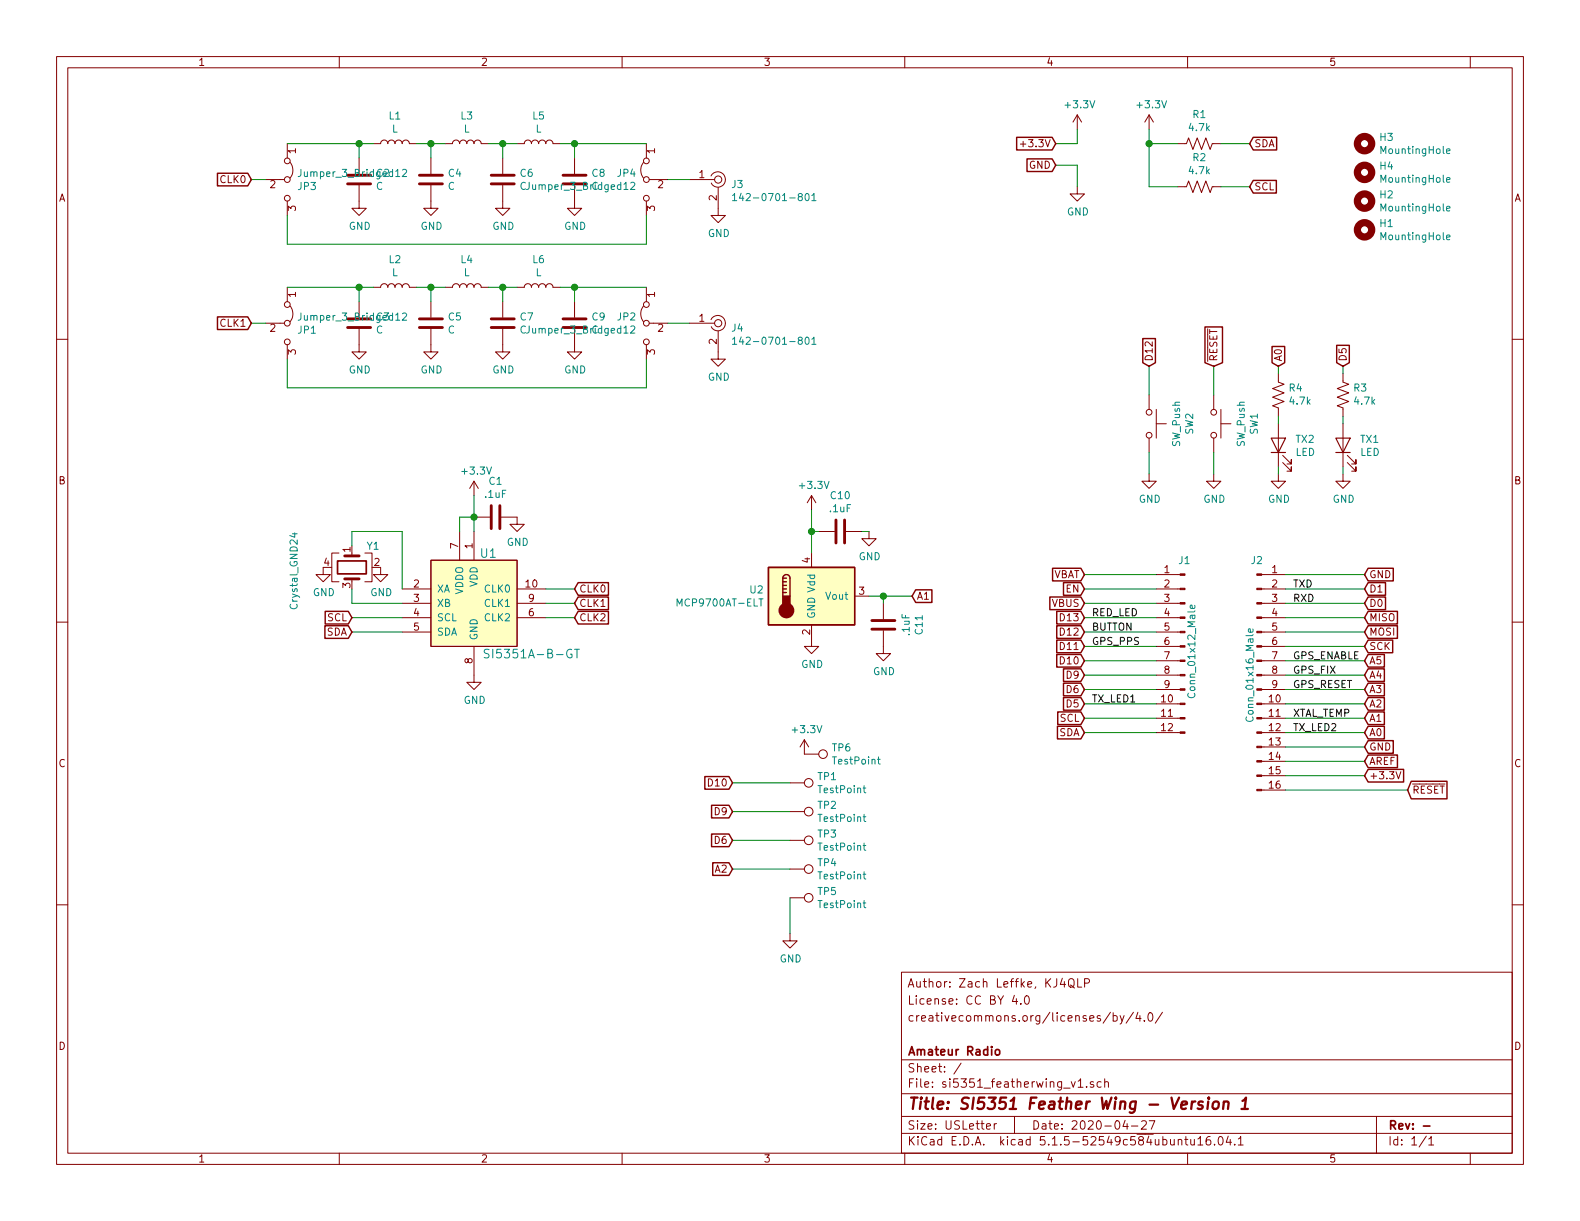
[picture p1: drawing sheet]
EESchema Schematic File Version 4
EELAYER 30 0
EELAYER END
$Descr USLetter 11000 8500
encoding utf-8
Sheet 1 1
Title "SI5351 Feather Wing - Version 1"
Date "2020-04-27"
Rev "-"
Comp "Amateur Radio"
Comment1 ""
Comment2 "creativecommons.org/licenses/by/4.0/"
Comment3 "License: CC BY 4.0"
Comment4 "Author: Zach Leffke, KJ4QLP"
$EndDescr
$Comp
L Connector:Conn_01x12_Male J1
U 1 1
P 8250 4500
F 0 "J1" H 8300 5100 50  0000 R CNN
F 1 "Conn_01x12_Male" V 8200 4800 50  0000 R CNN
F 2 "Connector_PinHeader_2.54mm:PinHeader_1x12_P2.54mm_Vertical" H 8250 4500 50  0001 C CNN
F 3 "~" H 8250 4500 50  0001 C CNN
	1    8250 4500
	-1   0    0    -1  
$EndComp
$Comp
L Connector:Conn_01x16_Male J2
U 1 1
P 8750 4700
F 0 "J2" H 8750 5500 50  0000 C CNN
F 1 "Conn_01x16_Male" V 8700 4700 50  0000 C CNN
F 2 "Connector_PinHeader_2.54mm:PinHeader_1x16_P2.54mm_Vertical" H 8750 4700 50  0001 C CNN
F 3 "~" H 8750 4700 50  0001 C CNN
	1    8750 4700
	1    0    0    -1  
$EndComp
Wire Wire Line
	8950 5200 9500 5200
Wire Wire Line
	8950 4000 9500 4000
$Comp
L Mechanical:MountingHole H1
U 1 1
P 9500 1600
F 0 "H1" H 9600 1646 50  0000 L CNN
F 1 "MountingHole" H 9600 1555 50  0000 L CNN
F 2 "MountingHole:MountingHole_2.5mm" H 9500 1600 50  0001 C CNN
F 3 "~" H 9500 1600 50  0001 C CNN
	1    9500 1600
	1    0    0    -1  
$EndComp
$Comp
L Mechanical:MountingHole H2
U 1 1
P 9500 1400
F 0 "H2" H 9600 1446 50  0000 L CNN
F 1 "MountingHole" H 9600 1355 50  0000 L CNN
F 2 "MountingHole:MountingHole_2.5mm" H 9500 1400 50  0001 C CNN
F 3 "~" H 9500 1400 50  0001 C CNN
	1    9500 1400
	1    0    0    -1  
$EndComp
$Comp
L Mechanical:MountingHole H4
U 1 1
P 9500 1200
F 0 "H4" H 9600 1246 50  0000 L CNN
F 1 "MountingHole" H 9600 1155 50  0000 L CNN
F 2 "MountingHole:MountingHole_2.5mm" H 9500 1200 50  0001 C CNN
F 3 "~" H 9500 1200 50  0001 C CNN
	1    9500 1200
	1    0    0    -1  
$EndComp
$Comp
L Mechanical:MountingHole H3
U 1 1
P 9500 1000
F 0 "H3" H 9600 1046 50  0000 L CNN
F 1 "MountingHole" H 9600 955 50  0000 L CNN
F 2 "MountingHole:MountingHole_2.5mm" H 9500 1000 50  0001 C CNN
F 3 "~" H 9500 1000 50  0001 C CNN
	1    9500 1000
	1    0    0    -1  
$EndComp
Wire Wire Line
	8050 4000 7550 4000
Text GLabel 7550 4000 0    50   Input ~ 0
VBAT
Wire Wire Line
	8050 4100 7550 4100
Wire Wire Line
	8050 4200 7550 4200
Wire Wire Line
	8050 4300 7550 4300
Wire Wire Line
	8050 4400 7550 4400
Wire Wire Line
	8050 4500 7550 4500
Wire Wire Line
	8050 4600 7550 4600
Wire Wire Line
	8050 4700 7550 4700
Wire Wire Line
	8050 4800 7550 4800
Wire Wire Line
	8050 4900 7550 4900
Wire Wire Line
	8050 5000 7550 5000
Wire Wire Line
	8050 5100 7550 5100
Text GLabel 7550 4100 0    50   Input ~ 0
EN
Text GLabel 7550 4200 0    50   Input ~ 0
VBUS
Text GLabel 7550 4300 0    50   Input ~ 0
D13
Text GLabel 7550 4400 0    50   Input ~ 0
D12
Text GLabel 7550 4500 0    50   Input ~ 0
D11
Text GLabel 7550 4600 0    50   Input ~ 0
D10
Text GLabel 7550 4700 0    50   Input ~ 0
D9
Text GLabel 7550 4800 0    50   Input ~ 0
D6
Text GLabel 7550 4900 0    50   Input ~ 0
D5
Text GLabel 7550 5000 0    50   Input ~ 0
SCL
Text GLabel 7550 5100 0    50   Input ~ 0
SDA
Text GLabel 7350 1150 0    50   Input ~ 0
GND
Wire Wire Line
	7350 1150 7500 1150
Wire Wire Line
	7500 1150 7500 1300
Text GLabel 9500 4000 2    50   Input ~ 0
GND
Text GLabel 9500 5200 2    50   Input ~ 0
GND
Wire Wire Line
	8950 4100 9500 4100
Wire Wire Line
	8950 4200 9500 4200
Wire Wire Line
	8950 4300 9500 4300
Wire Wire Line
	8950 4400 9500 4400
Wire Wire Line
	8950 4500 9500 4500
Wire Wire Line
	8950 4600 9500 4600
Wire Wire Line
	8950 4700 9500 4700
Wire Wire Line
	8950 4800 9500 4800
Wire Wire Line
	8950 4900 9500 4900
Wire Wire Line
	8950 5000 9500 5000
Wire Wire Line
	8950 5100 9500 5100
Wire Wire Line
	8950 5300 9500 5300
Wire Wire Line
	8950 5400 9500 5400
Wire Wire Line
	8950 5500 9800 5500
Text GLabel 9500 4100 2    50   Input ~ 0
D1
Text GLabel 9500 4200 2    50   Input ~ 0
D0
Text GLabel 9500 4300 2    50   Input ~ 0
MISO
Text GLabel 9500 4400 2    50   Input ~ 0
MOSI
Text GLabel 9500 4500 2    50   Input ~ 0
SCK
Text GLabel 9500 4600 2    50   Input ~ 0
A5
Text GLabel 9500 4700 2    50   Input ~ 0
A4
Text GLabel 9500 4800 2    50   Input ~ 0
A3
Text GLabel 9500 4900 2    50   Input ~ 0
A2
Text GLabel 9500 5000 2    50   Input ~ 0
A1
Text GLabel 9500 5100 2    50   Input ~ 0
A0
Text GLabel 9500 5300 2    50   Input ~ 0
AREF
Text GLabel 9500 5400 2    50   Input ~ 0
+3.3V
Text GLabel 9800 5500 2    50   Input ~ 0
~RESET
$Comp
L power:+3.3V #PWR0101
U 1 1
P 7500 900
F 0 "#PWR0101" H 7500 750 50  0001 C CNN
F 1 "+3.3V" H 7515 1073 50  0000 C CNN
F 2 "" H 7500 900 50  0001 C CNN
F 3 "" H 7500 900 50  0001 C CNN
	1    7500 900 
	1    0    0    -1  
$EndComp
Text GLabel 7350 1000 0    50   Input ~ 0
+3.3V
Wire Wire Line
	7350 1000 7500 1000
Wire Wire Line
	7500 1000 7500 900 
$Comp
L dk_Clock-Timing-Clock-Generators-PLLs-Frequency-Synthesizers:SI5351A-B-GT U1
U 1 1
P 3300 4200
F 0 "U1" H 3400 4550 60  0000 C CNN
F 1 "SI5351A-B-GT" H 3700 3850 60  0000 C CNN
F 2 "digikey-footprints:MSOP-10_W3mm" H 3500 4400 60  0001 L CNN
F 3 "https://www.silabs.com/documents/public/data-sheets/Si5351-B.pdf" H 3500 4500 60  0001 L CNN
F 4 "336-2399-5-ND" H 3500 4600 60  0001 L CNN "Digi-Key_PN"
F 5 "SI5351A-B-GT" H 3500 4700 60  0001 L CNN "MPN"
F 6 "Integrated Circuits (ICs)" H 3500 4800 60  0001 L CNN "Category"
F 7 "Clock/Timing - Clock Generators, PLLs, Frequency Synthesizers" H 3500 4900 60  0001 L CNN "Family"
F 8 "https://www.silabs.com/documents/public/data-sheets/Si5351-B.pdf" H 3500 5000 60  0001 L CNN "DK_Datasheet_Link"
F 9 "/product-detail/en/silicon-labs/SI5351A-B-GT/336-2399-5-ND/3679847" H 3500 5100 60  0001 L CNN "DK_Detail_Page"
F 10 "IC CLK GENERATOR 200MHZ 10MSOP" H 3500 5200 60  0001 L CNN "Description"
F 11 "Silicon Labs" H 3500 5300 60  0001 L CNN "Manufacturer"
F 12 "Active" H 3500 5400 60  0001 L CNN "Status"
	1    3300 4200
	1    0    0    -1  
$EndComp
$Comp
L Device:Crystal_GND24 Y1
U 1 1
P 2450 3950
F 0 "Y1" V 2300 4050 50  0000 L CNN
F 1 "Crystal_GND24" H 2200 3550 50  0000 L CNN
F 2 "Crystal:Crystal_SMD_Abracon_ABM8G-4Pin_3.2x2.5mm" H 2450 3950 50  0001 C CNN
F 3 "~" H 2450 3950 50  0001 C CNN
	1    2450 3950
	0    1    1    0   
$EndComp
$Comp
L Device:C C1
U 1 1
P 3450 3600
F 0 "C1" V 3198 3600 50  0000 C CNN
F 1 ".1uF" V 3289 3600 50  0000 C CNN
F 2 "digikey-footprints:0805" H 3488 3450 50  0001 C CNN
F 3 "~" H 3450 3600 50  0001 C CNN
	1    3450 3600
	0    1    1    0   
$EndComp
$Comp
L power:+3.3V #PWR0104
U 1 1
P 3300 3450
F 0 "#PWR0104" H 3300 3300 50  0001 C CNN
F 1 "+3.3V" H 3315 3623 50  0000 C CNN
F 2 "" H 3300 3450 50  0001 C CNN
F 3 "" H 3300 3450 50  0001 C CNN
	1    3300 3450
	1    0    0    -1  
$EndComp
Wire Wire Line
	3300 3700 3300 3600
Wire Wire Line
	3300 3600 3300 3450
Connection ~ 3300 3600
Wire Wire Line
	3200 3700 3200 3600
Wire Wire Line
	3200 3600 3300 3600
$Comp
L power:GND #PWR0105
U 1 1
P 2650 3950
F 0 "#PWR0105" H 2650 3700 50  0001 C CNN
F 1 "GND" H 2655 3777 50  0000 C CNN
F 2 "" H 2650 3950 50  0001 C CNN
F 3 "" H 2650 3950 50  0001 C CNN
	1    2650 3950
	1    0    0    -1  
$EndComp
$Comp
L power:GND #PWR0106
U 1 1
P 2250 3950
F 0 "#PWR0106" H 2250 3700 50  0001 C CNN
F 1 "GND" H 2255 3777 50  0000 C CNN
F 2 "" H 2250 3950 50  0001 C CNN
F 3 "" H 2250 3950 50  0001 C CNN
	1    2250 3950
	1    0    0    -1  
$EndComp
Wire Wire Line
	2800 3700 2800 4100
Wire Wire Line
	2800 4200 2450 4200
Wire Wire Line
	2450 4200 2450 4100
Wire Wire Line
	2450 3800 2450 3700
Wire Wire Line
	2450 3700 2800 3700
Text GLabel 2450 4300 0    50   Input ~ 0
SCL
Text GLabel 2450 4400 0    50   Input ~ 0
SDA
Wire Wire Line
	2800 4300 2450 4300
Wire Wire Line
	2800 4400 2450 4400
$Comp
L power:GND #PWR0107
U 1 1
P 3300 4700
F 0 "#PWR0107" H 3300 4450 50  0001 C CNN
F 1 "GND" H 3305 4527 50  0000 C CNN
F 2 "" H 3300 4700 50  0001 C CNN
F 3 "" H 3300 4700 50  0001 C CNN
	1    3300 4700
	1    0    0    -1  
$EndComp
Text GLabel 4000 4100 2    50   Input ~ 0
CLK0
Text GLabel 4000 4200 2    50   Input ~ 0
CLK1
Text GLabel 4000 4300 2    50   Input ~ 0
CLK2
Wire Wire Line
	3800 4100 4000 4100
Wire Wire Line
	4000 4200 3800 4200
Wire Wire Line
	3800 4300 4000 4300
$Comp
L dk_Coaxial-Connectors-RF:142-0701-801 J3
U 1 1
P 5000 1250
F 0 "J3" H 4912 1218 50  0000 R CNN
F 1 "142-0701-801" H 4912 1127 50  0000 R CNN
F 2 "digikey-footprints:RF_SMA_BoardEdge_142-0701-801" H 5200 1450 60  0001 L CNN
F 3 "http://www.belfuse.com/resources/Johnson/drawings/dr-1420701801.pdf" H 5200 1550 60  0001 L CNN
F 4 "J502-ND" H 5200 1650 60  0001 L CNN "Digi-Key_PN"
F 5 "142-0701-801" H 5200 1750 60  0001 L CNN "MPN"
F 6 "Connectors, Interconnects" H 5200 1850 60  0001 L CNN "Category"
F 7 "Coaxial Connectors (RF)" H 5200 1950 60  0001 L CNN "Family"
F 8 "http://www.belfuse.com/resources/Johnson/drawings/dr-1420701801.pdf" H 5200 2050 60  0001 L CNN "DK_Datasheet_Link"
F 9 "/product-detail/en/cinch-connectivity-solutions-johnson/142-0701-801/J502-ND/35280" H 5200 2150 60  0001 L CNN "DK_Detail_Page"
F 10 "CONN SMA JACK STR 50OHM EDGE MNT" H 5200 2250 60  0001 L CNN "Description"
F 11 "Cinch Connectivity Solutions Johnson" H 5200 2350 60  0001 L CNN "Manufacturer"
F 12 "Active" H 5200 2450 60  0001 L CNN "Status"
	1    5000 1250
	-1   0    0    -1  
$EndComp
$Comp
L dk_Coaxial-Connectors-RF:142-0701-801 J4
U 1 1
P 5000 2250
F 0 "J4" H 4912 2218 50  0000 R CNN
F 1 "142-0701-801" H 4912 2127 50  0000 R CNN
F 2 "digikey-footprints:RF_SMA_BoardEdge_142-0701-801" H 5200 2450 60  0001 L CNN
F 3 "http://www.belfuse.com/resources/Johnson/drawings/dr-1420701801.pdf" H 5200 2550 60  0001 L CNN
F 4 "J502-ND" H 5200 2650 60  0001 L CNN "Digi-Key_PN"
F 5 "142-0701-801" H 5200 2750 60  0001 L CNN "MPN"
F 6 "Connectors, Interconnects" H 5200 2850 60  0001 L CNN "Category"
F 7 "Coaxial Connectors (RF)" H 5200 2950 60  0001 L CNN "Family"
F 8 "http://www.belfuse.com/resources/Johnson/drawings/dr-1420701801.pdf" H 5200 3050 60  0001 L CNN "DK_Datasheet_Link"
F 9 "/product-detail/en/cinch-connectivity-solutions-johnson/142-0701-801/J502-ND/35280" H 5200 3150 60  0001 L CNN "DK_Detail_Page"
F 10 "CONN SMA JACK STR 50OHM EDGE MNT" H 5200 3250 60  0001 L CNN "Description"
F 11 "Cinch Connectivity Solutions Johnson" H 5200 3350 60  0001 L CNN "Manufacturer"
F 12 "Active" H 5200 3450 60  0001 L CNN "Status"
	1    5000 2250
	-1   0    0    -1  
$EndComp
$Comp
L Device:L L1
U 1 1
P 2750 1000
F 0 "L1" V 2940 1000 50  0000 C CNN
F 1 "L" V 2849 1000 50  0000 C CNN
F 2 "digikey-footprints:0805" H 2750 1000 50  0001 C CNN
F 3 "~" H 2750 1000 50  0001 C CNN
	1    2750 1000
	0    -1   -1   0   
$EndComp
$Comp
L Device:L L3
U 1 1
P 3250 1000
F 0 "L3" V 3440 1000 50  0000 C CNN
F 1 "L" V 3349 1000 50  0000 C CNN
F 2 "digikey-footprints:0805" H 3250 1000 50  0001 C CNN
F 3 "~" H 3250 1000 50  0001 C CNN
	1    3250 1000
	0    -1   -1   0   
$EndComp
$Comp
L Device:L L5
U 1 1
P 3750 1000
F 0 "L5" V 3940 1000 50  0000 C CNN
F 1 "L" V 3849 1000 50  0000 C CNN
F 2 "digikey-footprints:0805" H 3750 1000 50  0001 C CNN
F 3 "~" H 3750 1000 50  0001 C CNN
	1    3750 1000
	0    -1   -1   0   
$EndComp
$Comp
L power:GND #PWR0102
U 1 1
P 5000 1450
F 0 "#PWR0102" H 5000 1200 50  0001 C CNN
F 1 "GND" H 5005 1277 50  0000 C CNN
F 2 "" H 5000 1450 50  0001 C CNN
F 3 "" H 5000 1450 50  0001 C CNN
	1    5000 1450
	1    0    0    -1  
$EndComp
$Comp
L power:GND #PWR0103
U 1 1
P 3600 3600
F 0 "#PWR0103" H 3600 3350 50  0001 C CNN
F 1 "GND" H 3605 3427 50  0000 C CNN
F 2 "" H 3600 3600 50  0001 C CNN
F 3 "" H 3600 3600 50  0001 C CNN
	1    3600 3600
	1    0    0    -1  
$EndComp
$Comp
L power:GND #PWR0108
U 1 1
P 5000 2450
F 0 "#PWR0108" H 5000 2200 50  0001 C CNN
F 1 "GND" H 5005 2277 50  0000 C CNN
F 2 "" H 5000 2450 50  0001 C CNN
F 3 "" H 5000 2450 50  0001 C CNN
	1    5000 2450
	1    0    0    -1  
$EndComp
$Comp
L power:GND #PWR0109
U 1 1
P 7500 1300
F 0 "#PWR0109" H 7500 1050 50  0001 C CNN
F 1 "GND" H 7505 1127 50  0000 C CNN
F 2 "" H 7500 1300 50  0001 C CNN
F 3 "" H 7500 1300 50  0001 C CNN
	1    7500 1300
	1    0    0    -1  
$EndComp
$Comp
L Device:L L2
U 1 1
P 2750 2000
F 0 "L2" V 2940 2000 50  0000 C CNN
F 1 "L" V 2849 2000 50  0000 C CNN
F 2 "digikey-footprints:0805" H 2750 2000 50  0001 C CNN
F 3 "~" H 2750 2000 50  0001 C CNN
	1    2750 2000
	0    -1   -1   0   
$EndComp
$Comp
L Device:L L4
U 1 1
P 3250 2000
F 0 "L4" V 3440 2000 50  0000 C CNN
F 1 "L" V 3349 2000 50  0000 C CNN
F 2 "digikey-footprints:0805" H 3250 2000 50  0001 C CNN
F 3 "~" H 3250 2000 50  0001 C CNN
	1    3250 2000
	0    -1   -1   0   
$EndComp
$Comp
L Device:L L6
U 1 1
P 3750 2000
F 0 "L6" V 3940 2000 50  0000 C CNN
F 1 "L" V 3849 2000 50  0000 C CNN
F 2 "digikey-footprints:0805" H 3750 2000 50  0001 C CNN
F 3 "~" H 3750 2000 50  0001 C CNN
	1    3750 2000
	0    -1   -1   0   
$EndComp
$Comp
L Device:C C2
U 1 1
P 2500 1250
F 0 "C2" H 2615 1296 50  0000 L CNN
F 1 "C" H 2615 1205 50  0000 L CNN
F 2 "digikey-footprints:0805" H 2538 1100 50  0001 C CNN
F 3 "~" H 2500 1250 50  0001 C CNN
	1    2500 1250
	1    0    0    -1  
$EndComp
$Comp
L Device:C C4
U 1 1
P 3000 1250
F 0 "C4" H 3115 1296 50  0000 L CNN
F 1 "C" H 3115 1205 50  0000 L CNN
F 2 "digikey-footprints:0805" H 3038 1100 50  0001 C CNN
F 3 "~" H 3000 1250 50  0001 C CNN
	1    3000 1250
	1    0    0    -1  
$EndComp
$Comp
L Device:C C6
U 1 1
P 3500 1250
F 0 "C6" H 3615 1296 50  0000 L CNN
F 1 "C" H 3615 1205 50  0000 L CNN
F 2 "digikey-footprints:0805" H 3538 1100 50  0001 C CNN
F 3 "~" H 3500 1250 50  0001 C CNN
	1    3500 1250
	1    0    0    -1  
$EndComp
$Comp
L Device:C C8
U 1 1
P 4000 1250
F 0 "C8" H 4115 1296 50  0000 L CNN
F 1 "C" H 4115 1205 50  0000 L CNN
F 2 "digikey-footprints:0805" H 4038 1100 50  0001 C CNN
F 3 "~" H 4000 1250 50  0001 C CNN
	1    4000 1250
	1    0    0    -1  
$EndComp
$Comp
L Device:C C3
U 1 1
P 2500 2250
F 0 "C3" H 2615 2296 50  0000 L CNN
F 1 "C" H 2615 2205 50  0000 L CNN
F 2 "digikey-footprints:0805" H 2538 2100 50  0001 C CNN
F 3 "~" H 2500 2250 50  0001 C CNN
	1    2500 2250
	1    0    0    -1  
$EndComp
$Comp
L Device:C C5
U 1 1
P 3000 2250
F 0 "C5" H 3115 2296 50  0000 L CNN
F 1 "C" H 3115 2205 50  0000 L CNN
F 2 "digikey-footprints:0805" H 3038 2100 50  0001 C CNN
F 3 "~" H 3000 2250 50  0001 C CNN
	1    3000 2250
	1    0    0    -1  
$EndComp
$Comp
L Device:C C7
U 1 1
P 3500 2250
F 0 "C7" H 3615 2296 50  0000 L CNN
F 1 "C" H 3615 2205 50  0000 L CNN
F 2 "digikey-footprints:0805" H 3538 2100 50  0001 C CNN
F 3 "~" H 3500 2250 50  0001 C CNN
	1    3500 2250
	1    0    0    -1  
$EndComp
$Comp
L Device:C C9
U 1 1
P 4000 2250
F 0 "C9" H 4115 2296 50  0000 L CNN
F 1 "C" H 4115 2205 50  0000 L CNN
F 2 "digikey-footprints:0805" H 4038 2100 50  0001 C CNN
F 3 "~" H 4000 2250 50  0001 C CNN
	1    4000 2250
	1    0    0    -1  
$EndComp
$Comp
L power:GND #PWR0110
U 1 1
P 2500 1400
F 0 "#PWR0110" H 2500 1150 50  0001 C CNN
F 1 "GND" H 2505 1227 50  0000 C CNN
F 2 "" H 2500 1400 50  0001 C CNN
F 3 "" H 2500 1400 50  0001 C CNN
	1    2500 1400
	1    0    0    -1  
$EndComp
$Comp
L power:GND #PWR0111
U 1 1
P 3000 1400
F 0 "#PWR0111" H 3000 1150 50  0001 C CNN
F 1 "GND" H 3005 1227 50  0000 C CNN
F 2 "" H 3000 1400 50  0001 C CNN
F 3 "" H 3000 1400 50  0001 C CNN
	1    3000 1400
	1    0    0    -1  
$EndComp
$Comp
L power:GND #PWR0112
U 1 1
P 3500 1400
F 0 "#PWR0112" H 3500 1150 50  0001 C CNN
F 1 "GND" H 3505 1227 50  0000 C CNN
F 2 "" H 3500 1400 50  0001 C CNN
F 3 "" H 3500 1400 50  0001 C CNN
	1    3500 1400
	1    0    0    -1  
$EndComp
$Comp
L power:GND #PWR0113
U 1 1
P 4000 1400
F 0 "#PWR0113" H 4000 1150 50  0001 C CNN
F 1 "GND" H 4005 1227 50  0000 C CNN
F 2 "" H 4000 1400 50  0001 C CNN
F 3 "" H 4000 1400 50  0001 C CNN
	1    4000 1400
	1    0    0    -1  
$EndComp
$Comp
L power:GND #PWR0114
U 1 1
P 2500 2400
F 0 "#PWR0114" H 2500 2150 50  0001 C CNN
F 1 "GND" H 2505 2227 50  0000 C CNN
F 2 "" H 2500 2400 50  0001 C CNN
F 3 "" H 2500 2400 50  0001 C CNN
	1    2500 2400
	1    0    0    -1  
$EndComp
$Comp
L power:GND #PWR0115
U 1 1
P 3000 2400
F 0 "#PWR0115" H 3000 2150 50  0001 C CNN
F 1 "GND" H 3005 2227 50  0000 C CNN
F 2 "" H 3000 2400 50  0001 C CNN
F 3 "" H 3000 2400 50  0001 C CNN
	1    3000 2400
	1    0    0    -1  
$EndComp
$Comp
L power:GND #PWR0116
U 1 1
P 3500 2400
F 0 "#PWR0116" H 3500 2150 50  0001 C CNN
F 1 "GND" H 3505 2227 50  0000 C CNN
F 2 "" H 3500 2400 50  0001 C CNN
F 3 "" H 3500 2400 50  0001 C CNN
	1    3500 2400
	1    0    0    -1  
$EndComp
$Comp
L power:GND #PWR0117
U 1 1
P 4000 2400
F 0 "#PWR0117" H 4000 2150 50  0001 C CNN
F 1 "GND" H 4005 2227 50  0000 C CNN
F 2 "" H 4000 2400 50  0001 C CNN
F 3 "" H 4000 2400 50  0001 C CNN
	1    4000 2400
	1    0    0    -1  
$EndComp
Text GLabel 1750 1250 0    50   Input ~ 0
CLK0
Text GLabel 1750 2250 0    50   Input ~ 0
CLK1
Wire Wire Line
	2500 1100 2500 1000
Wire Wire Line
	2500 1000 2600 1000
Wire Wire Line
	2900 1000 3000 1000
Wire Wire Line
	3400 1000 3500 1000
Wire Wire Line
	3900 1000 4000 1000
Wire Wire Line
	4000 1100 4000 1000
Wire Wire Line
	4650 1250 4800 1250
Wire Wire Line
	3500 1100 3500 1000
Connection ~ 3500 1000
Wire Wire Line
	3500 1000 3600 1000
Wire Wire Line
	3000 1100 3000 1000
Connection ~ 3000 1000
Wire Wire Line
	3000 1000 3100 1000
Wire Wire Line
	2500 2000 2600 2000
Wire Wire Line
	2500 2000 2500 2100
Wire Wire Line
	2900 2000 3000 2000
Wire Wire Line
	3400 2000 3500 2000
Wire Wire Line
	3900 2000 4000 2000
Wire Wire Line
	4000 2100 4000 2000
Wire Wire Line
	4650 2250 4800 2250
Wire Wire Line
	3500 2100 3500 2000
Connection ~ 3500 2000
Wire Wire Line
	3500 2000 3600 2000
Wire Wire Line
	3000 2100 3000 2000
Connection ~ 3000 2000
Wire Wire Line
	3000 2000 3100 2000
Connection ~ 2500 1000
Connection ~ 2500 2000
$Comp
L Device:R_US R2
U 1 1
P 8350 1300
F 0 "R2" V 8145 1300 50  0000 C CNN
F 1 "4.7k" V 8236 1300 50  0000 C CNN
F 2 "digikey-footprints:0805" V 8390 1290 50  0001 C CNN
F 3 "~" H 8350 1300 50  0001 C CNN
	1    8350 1300
	0    1    1    0   
$EndComp
$Comp
L Device:R_US R1
U 1 1
P 8350 1000
F 0 "R1" V 8145 1000 50  0000 C CNN
F 1 "4.7k" V 8236 1000 50  0000 C CNN
F 2 "digikey-footprints:0805" V 8390 990 50  0001 C CNN
F 3 "~" H 8350 1000 50  0001 C CNN
	1    8350 1000
	0    1    1    0   
$EndComp
$Comp
L power:+3.3V #PWR0118
U 1 1
P 8000 900
F 0 "#PWR0118" H 8000 750 50  0001 C CNN
F 1 "+3.3V" H 8015 1073 50  0000 C CNN
F 2 "" H 8000 900 50  0001 C CNN
F 3 "" H 8000 900 50  0001 C CNN
	1    8000 900 
	1    0    0    -1  
$EndComp
Text GLabel 8700 1000 2    50   Input ~ 0
SDA
Text GLabel 8700 1300 2    50   Input ~ 0
SCL
Wire Wire Line
	8200 1300 8000 1300
Wire Wire Line
	8000 1300 8000 1000
Wire Wire Line
	8200 1000 8000 1000
Connection ~ 8000 1000
Wire Wire Line
	8000 1000 8000 900 
Wire Wire Line
	8500 1000 8700 1000
Wire Wire Line
	8500 1300 8700 1300
$Comp
L Jumper:Jumper_3_Bridged12 JP1
U 1 1
P 2000 2250
F 0 "JP1" V 2046 2317 50  0000 L CNN
F 1 "Jumper_3_Bridged12" V 1955 2317 50  0000 L CNN
F 2 "Jumper:SolderJumper-3_P1.3mm_Open_RoundedPad1.0x1.5mm_NumberLabels" H 2000 2250 50  0001 C CNN
F 3 "~" H 2000 2250 50  0001 C CNN
	1    2000 2250
	0    1    1    0   
$EndComp
$Comp
L Jumper:Jumper_3_Bridged12 JP2
U 1 1
P 4500 2250
F 0 "JP2" V 4454 2317 50  0000 L CNN
F 1 "Jumper_3_Bridged12" V 4545 2317 50  0000 L CNN
F 2 "Jumper:SolderJumper-3_P1.3mm_Open_RoundedPad1.0x1.5mm_NumberLabels" H 4500 2250 50  0001 C CNN
F 3 "~" H 4500 2250 50  0001 C CNN
	1    4500 2250
	0    -1   1    0   
$EndComp
Wire Wire Line
	1750 2250 1850 2250
Wire Wire Line
	2000 2000 2500 2000
Wire Wire Line
	2000 2500 2000 2700
Wire Wire Line
	2000 2700 4500 2700
Wire Wire Line
	4500 2700 4500 2500
Wire Wire Line
	4000 2000 4500 2000
Connection ~ 4000 2000
$Comp
L Jumper:Jumper_3_Bridged12 JP3
U 1 1
P 2000 1250
F 0 "JP3" V 2046 1317 50  0000 L CNN
F 1 "Jumper_3_Bridged12" V 1955 1317 50  0000 L CNN
F 2 "Jumper:SolderJumper-3_P1.3mm_Open_RoundedPad1.0x1.5mm_NumberLabels" H 2000 1250 50  0001 C CNN
F 3 "~" H 2000 1250 50  0001 C CNN
	1    2000 1250
	0    1    1    0   
$EndComp
$Comp
L Jumper:Jumper_3_Bridged12 JP4
U 1 1
P 4500 1250
F 0 "JP4" V 4454 1317 50  0000 L CNN
F 1 "Jumper_3_Bridged12" V 4545 1317 50  0000 L CNN
F 2 "Jumper:SolderJumper-3_P1.3mm_Open_RoundedPad1.0x1.5mm_NumberLabels" H 4500 1250 50  0001 C CNN
F 3 "~" H 4500 1250 50  0001 C CNN
	1    4500 1250
	0    -1   1    0   
$EndComp
Wire Wire Line
	2000 1500 2000 1700
Wire Wire Line
	2000 1700 4500 1700
Wire Wire Line
	4500 1700 4500 1500
Wire Wire Line
	2000 1000 2500 1000
Wire Wire Line
	4000 1000 4500 1000
Connection ~ 4000 1000
Wire Wire Line
	1750 1250 1850 1250
$Comp
L Switch:SW_Push SW1
U 1 1
P 8450 2950
F 0 "SW1" H 8450 3235 50  0000 C CNN
F 1 "SW_Push" H 8450 3144 50  0000 C CNN
F 2 "Button_Switch_SMD:SW_Push_1P1T_NO_CK_KMR2" H 8450 3150 50  0001 C CNN
F 3 "~" H 8450 3150 50  0001 C CNN
	1    8450 2950
	0    1    1    0   
$EndComp
Text GLabel 8450 2550 1    50   Input ~ 0
~RESET
$Comp
L power:GND #PWR0119
U 1 1
P 8450 3300
F 0 "#PWR0119" H 8450 3050 50  0001 C CNN
F 1 "GND" H 8455 3127 50  0000 C CNN
F 2 "" H 8450 3300 50  0001 C CNN
F 3 "" H 8450 3300 50  0001 C CNN
	1    8450 3300
	1    0    0    -1  
$EndComp
Wire Wire Line
	8450 2750 8450 2550
Wire Wire Line
	8450 3150 8450 3300
$Comp
L Device:LED TX1
U 1 1
P 9350 3100
F 0 "TX1" V 9389 2983 50  0000 R CNN
F 1 "LED" V 9298 2983 50  0000 R CNN
F 2 "LED_SMD:LED_0805_2012Metric" H 9350 3100 50  0001 C CNN
F 3 "~" H 9350 3100 50  0001 C CNN
	1    9350 3100
	0    -1   -1   0   
$EndComp
$Comp
L Device:R_US R3
U 1 1
P 9350 2750
F 0 "R3" H 9282 2704 50  0000 R CNN
F 1 "4.7k" H 9282 2795 50  0000 R CNN
F 2 "digikey-footprints:0805" V 9390 2740 50  0001 C CNN
F 3 "~" H 9350 2750 50  0001 C CNN
	1    9350 2750
	-1   0    0    1   
$EndComp
$Comp
L power:GND #PWR0120
U 1 1
P 9350 3300
F 0 "#PWR0120" H 9350 3050 50  0001 C CNN
F 1 "GND" H 9355 3127 50  0000 C CNN
F 2 "" H 9350 3300 50  0001 C CNN
F 3 "" H 9350 3300 50  0001 C CNN
	1    9350 3300
	1    0    0    -1  
$EndComp
Wire Wire Line
	9350 2550 9350 2600
Wire Wire Line
	9350 2900 9350 2950
Wire Wire Line
	9350 3250 9350 3300
$Comp
L Device:LED TX2
U 1 1
P 8900 3100
F 0 "TX2" V 8939 2983 50  0000 R CNN
F 1 "LED" V 8848 2983 50  0000 R CNN
F 2 "LED_SMD:LED_0805_2012Metric" H 8900 3100 50  0001 C CNN
F 3 "~" H 8900 3100 50  0001 C CNN
	1    8900 3100
	0    -1   -1   0   
$EndComp
$Comp
L power:GND #PWR0121
U 1 1
P 8900 3300
F 0 "#PWR0121" H 8900 3050 50  0001 C CNN
F 1 "GND" H 8905 3127 50  0000 C CNN
F 2 "" H 8900 3300 50  0001 C CNN
F 3 "" H 8900 3300 50  0001 C CNN
	1    8900 3300
	1    0    0    -1  
$EndComp
$Comp
L Device:R_US R4
U 1 1
P 8900 2750
F 0 "R4" H 8832 2704 50  0000 R CNN
F 1 "4.7k" H 8832 2795 50  0000 R CNN
F 2 "digikey-footprints:0805" V 8940 2740 50  0001 C CNN
F 3 "~" H 8900 2750 50  0001 C CNN
	1    8900 2750
	-1   0    0    1   
$EndComp
Wire Wire Line
	8900 3300 8900 3250
Wire Wire Line
	8900 2950 8900 2900
Wire Wire Line
	8900 2550 8900 2600
$Comp
L Switch:SW_Push SW2
U 1 1
P 8000 2950
F 0 "SW2" H 8000 3235 50  0000 C CNN
F 1 "SW_Push" H 8000 3144 50  0000 C CNN
F 2 "Button_Switch_SMD:SW_Push_1P1T_NO_CK_KMR2" H 8000 3150 50  0001 C CNN
F 3 "~" H 8000 3150 50  0001 C CNN
	1    8000 2950
	0    1    1    0   
$EndComp
$Comp
L power:GND #PWR0122
U 1 1
P 8000 3300
F 0 "#PWR0122" H 8000 3050 50  0001 C CNN
F 1 "GND" H 8005 3127 50  0000 C CNN
F 2 "" H 8000 3300 50  0001 C CNN
F 3 "" H 8000 3300 50  0001 C CNN
	1    8000 3300
	1    0    0    -1  
$EndComp
Wire Wire Line
	8000 3300 8000 3150
Text GLabel 8000 2550 1    50   Input ~ 0
D12
Wire Wire Line
	8000 2550 8000 2750
Text GLabel 8900 2550 1    50   Input ~ 0
A0
Text Label 7600 4500 0    50   ~ 0
GPS_PPS
Text Label 7600 4300 0    50   ~ 0
RED_LED
Text Label 7600 4400 0    50   ~ 0
BUTTON
Text Label 9000 4800 0    50   ~ 0
GPS_RESET
Text Label 9000 4600 0    50   ~ 0
GPS_ENABLE
Text Label 9000 4700 0    50   ~ 0
GPS_FIX
Text Label 9000 4100 0    50   ~ 0
TXD
Text Label 9000 4200 0    50   ~ 0
RXD
Text GLabel 9350 2550 1    50   Input ~ 0
D5
Text Label 9000 5100 0    50   ~ 0
TX_LED2
$Comp
L Device:C C10
U 1 1
P 5850 3700
F 0 "C10" V 5598 3700 50  0000 C CNN
F 1 ".1uF" V 5689 3700 50  0000 C CNN
F 2 "digikey-footprints:0805" H 5888 3550 50  0001 C CNN
F 3 "~" H 5850 3700 50  0001 C CNN
	1    5850 3700
	0    1    1    0   
$EndComp
$Comp
L power:GND #PWR0123
U 1 1
P 5650 4450
F 0 "#PWR0123" H 5650 4200 50  0001 C CNN
F 1 "GND" H 5655 4277 50  0000 C CNN
F 2 "" H 5650 4450 50  0001 C CNN
F 3 "" H 5650 4450 50  0001 C CNN
	1    5650 4450
	1    0    0    -1  
$EndComp
$Comp
L power:+3.3V #PWR0124
U 1 1
P 5650 3550
F 0 "#PWR0124" H 5650 3400 50  0001 C CNN
F 1 "+3.3V" H 5665 3723 50  0000 C CNN
F 2 "" H 5650 3550 50  0001 C CNN
F 3 "" H 5650 3550 50  0001 C CNN
	1    5650 3550
	1    0    0    -1  
$EndComp
$Comp
L power:GND #PWR0125
U 1 1
P 6050 3700
F 0 "#PWR0125" H 6050 3450 50  0001 C CNN
F 1 "GND" H 6055 3527 50  0000 C CNN
F 2 "" H 6050 3700 50  0001 C CNN
F 3 "" H 6050 3700 50  0001 C CNN
	1    6050 3700
	1    0    0    -1  
$EndComp
Text GLabel 6350 4150 2    50   Input ~ 0
A1
Wire Wire Line
	5650 3550 5650 3700
Wire Wire Line
	5700 3700 5650 3700
Connection ~ 5650 3700
Wire Wire Line
	5650 3700 5650 3850
Wire Wire Line
	6000 3700 6050 3700
Wire Wire Line
	6350 4150 6150 4150
$Comp
L Sensor_Temperature:MCP9700AT-ELT U2
U 1 1
P 5650 4150
F 0 "U2" H 5320 4196 50  0000 R CNN
F 1 "MCP9700AT-ELT" H 5320 4105 50  0000 R CNN
F 2 "Package_TO_SOT_SMD:SOT-353_SC-70-5" H 5650 3750 50  0001 C CNN
F 3 "http://ww1.microchip.com/downloads/en/DeviceDoc/20001942G.pdf" H 5650 4150 50  0001 C CNN
	1    5650 4150
	1    0    0    -1  
$EndComp
$Comp
L Device:C C11
U 1 1
P 6150 4350
F 0 "C11" V 5898 4350 50  0000 C CNN
F 1 ".1uF" V 5989 4350 50  0000 C CNN
F 2 "digikey-footprints:0805" H 6188 4200 50  0001 C CNN
F 3 "~" H 6150 4350 50  0001 C CNN
	1    6150 4350
	-1   0    0    1   
$EndComp
$Comp
L power:GND #PWR0126
U 1 1
P 6150 4500
F 0 "#PWR0126" H 6150 4250 50  0001 C CNN
F 1 "GND" H 6155 4327 50  0000 C CNN
F 2 "" H 6150 4500 50  0001 C CNN
F 3 "" H 6150 4500 50  0001 C CNN
	1    6150 4500
	1    0    0    -1  
$EndComp
Wire Wire Line
	6150 4200 6150 4150
Connection ~ 6150 4150
Wire Wire Line
	6150 4150 6050 4150
Text Label 9000 5000 0    50   ~ 0
XTAL_TEMP
Text Label 7600 4900 0    50   ~ 0
TX_LED1
$Comp
L Connector:TestPoint TP1
U 1 1
P 5500 5450
F 0 "TP1" V 5454 5638 50  0000 L CNN
F 1 "TestPoint" V 5545 5638 50  0000 L CNN
F 2 "TestPoint:TestPoint_Pad_D1.0mm" H 5700 5450 50  0001 C CNN
F 3 "~" H 5700 5450 50  0001 C CNN
	1    5500 5450
	0    1    1    0   
$EndComp
$Comp
L Connector:TestPoint TP2
U 1 1
P 5500 5650
F 0 "TP2" V 5454 5838 50  0000 L CNN
F 1 "TestPoint" V 5545 5838 50  0000 L CNN
F 2 "TestPoint:TestPoint_Pad_D1.0mm" H 5700 5650 50  0001 C CNN
F 3 "~" H 5700 5650 50  0001 C CNN
	1    5500 5650
	0    1    1    0   
$EndComp
$Comp
L Connector:TestPoint TP3
U 1 1
P 5500 5850
F 0 "TP3" V 5454 6038 50  0000 L CNN
F 1 "TestPoint" V 5545 6038 50  0000 L CNN
F 2 "TestPoint:TestPoint_Pad_D1.0mm" H 5700 5850 50  0001 C CNN
F 3 "~" H 5700 5850 50  0001 C CNN
	1    5500 5850
	0    1    1    0   
$EndComp
$Comp
L Connector:TestPoint TP4
U 1 1
P 5500 6050
F 0 "TP4" V 5454 6238 50  0000 L CNN
F 1 "TestPoint" V 5545 6238 50  0000 L CNN
F 2 "TestPoint:TestPoint_Pad_D1.0mm" H 5700 6050 50  0001 C CNN
F 3 "~" H 5700 6050 50  0001 C CNN
	1    5500 6050
	0    1    1    0   
$EndComp
Text GLabel 5100 5450 0    50   Input ~ 0
D10
Text GLabel 5100 5650 0    50   Input ~ 0
D9
Text GLabel 5100 5850 0    50   Input ~ 0
D6
Text GLabel 5100 6050 0    50   Input ~ 0
A2
Wire Wire Line
	5100 5450 5500 5450
Wire Wire Line
	5100 5650 5500 5650
Wire Wire Line
	5100 5850 5500 5850
Wire Wire Line
	5100 6050 5500 6050
$Comp
L Connector:TestPoint TP5
U 1 1
P 5500 6250
F 0 "TP5" V 5454 6438 50  0000 L CNN
F 1 "TestPoint" V 5545 6438 50  0000 L CNN
F 2 "TestPoint:TestPoint_Pad_D1.0mm" H 5700 6250 50  0001 C CNN
F 3 "~" H 5700 6250 50  0001 C CNN
	1    5500 6250
	0    1    1    0   
$EndComp
$Comp
L power:GND #PWR01
U 1 1
P 5500 6500
F 0 "#PWR01" H 5500 6250 50  0001 C CNN
F 1 "GND" H 5505 6327 50  0000 C CNN
F 2 "" H 5500 6500 50  0001 C CNN
F 3 "" H 5500 6500 50  0001 C CNN
	1    5500 6500
	1    0    0    -1  
$EndComp
Wire Wire Line
	5500 6250 5500 6500
$Comp
L Connector:TestPoint TP6
U 1 1
P 5600 5250
F 0 "TP6" V 5554 5438 50  0000 L CNN
F 1 "TestPoint" V 5645 5438 50  0000 L CNN
F 2 "TestPoint:TestPoint_Pad_D1.0mm" H 5800 5250 50  0001 C CNN
F 3 "~" H 5800 5250 50  0001 C CNN
	1    5600 5250
	0    1    1    0   
$EndComp
$Comp
L power:+3.3V #PWR02
U 1 1
P 5600 5250
F 0 "#PWR02" H 5600 5100 50  0001 C CNN
F 1 "+3.3V" H 5615 5423 50  0000 C CNN
F 2 "" H 5600 5250 50  0001 C CNN
F 3 "" H 5600 5250 50  0001 C CNN
	1    5600 5250
	1    0    0    -1  
$EndComp
$EndSCHEMATC
